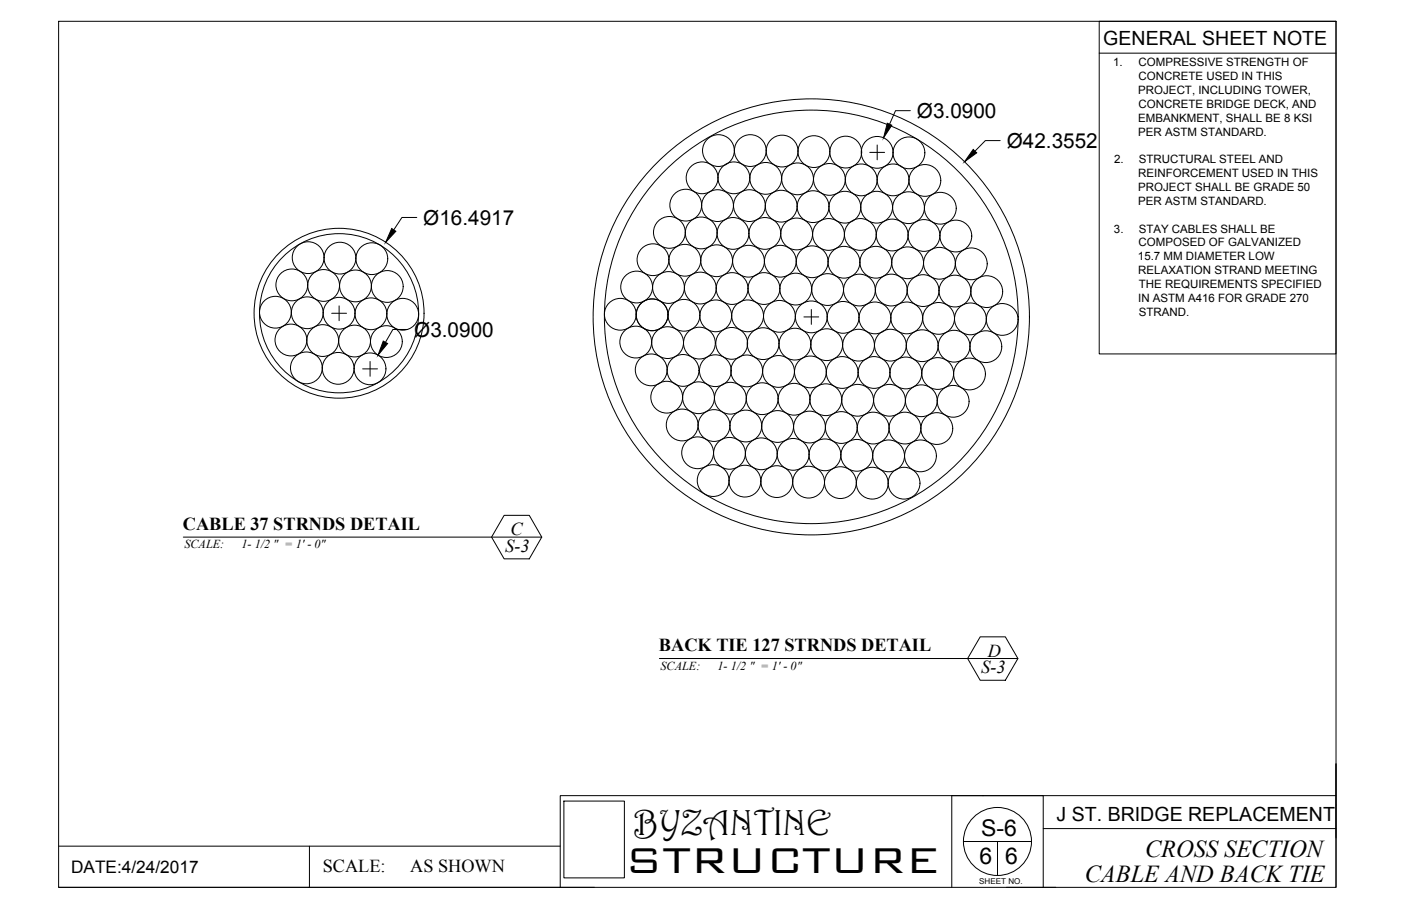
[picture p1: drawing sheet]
<svg xmlns="http://www.w3.org/2000/svg" width="432mm" height="279mm" viewBox="0 0 432 279" stroke-linecap="round" stroke-linejoin="round" font-family="sans-serif">
<!-- layer: 0 -->
<g fill="none" stroke="#000" stroke-width=".31">
<path d="M18.1 6.6h393.7v267h-393.7zM338.8 6.6h73v102.5h-73zM338.8 16.4h73M280.6 34.1h-4.6l-1.8 4.2M268.1 47h4.5M270.4 44.7v4.6M308.3 43.4h-4.6l-3.2 3.2M128.5 67.1h-4.6l-2.5 3.8M102.2 96.6h4.6M104.5 94.3v4.6M247.8 97.7h4.5M250.1 95.4v4.6"/>
<path d="M111.8 113.8h4.5M114.1 111.5v4.5M125.7 101.6h-4.6l-2.3 4M155.4 158.9h7.7l3.9 6.7-3.9 6.7h-7.7l-3.9-6.7zM56.5 165.6h110.5M302.1 196.4h7.8l3.8 6.7-3.8 6.7h-7.8l-3.9-6.7zM203.2 203.1h110.5M411.8 235.5v38.1M173.8 247h18.6v23.7h-18.6zM296.9 259.5h21M307.4 259.5v10.5M321.5 255.5h90.3"/>
<path d="M411.8 245.4h-239.1v28.2M18.1 260.9h154.6M18.1 273.6h165.1M95.4 260.9v12.7M293.3 273.6v-28.2h28.2v28.2M310.2 273.6h15.2"/>
<circle cx="216.4" cy="54.8" r="4.9"/>
<circle cx="221.4" cy="46.4" r="4.9"/>
<circle cx="226.2" cy="54.8" r="4.9"/>
<circle cx="231.2" cy="46.4" r="4.9"/>
<circle cx="236" cy="55" r="4.9"/>
<circle cx="241" cy="46.6" r="4.9"/>
<circle cx="245.8" cy="55.2" r="4.9"/>
<circle cx="250.8" cy="46.8" r="4.9"/>
<circle cx="255.6" cy="55.3" r="4.9"/>
<circle cx="260.7" cy="46.9" r="4.9"/>
<circle cx="265.4" cy="55.5" r="4.9"/>
<circle cx="270.3" cy="47" r="4.9"/>
<circle cx="275.3" cy="55.5" r="4.9"/>
<circle cx="280.1" cy="47.1" r="4.9"/>
<circle cx="285.1" cy="55.6" r="4.9"/>
<circle cx="95" cy="79.5" r="4.9"/>
<circle cx="104.8" cy="79.6" r="4.9"/>
<circle cx="114.6" cy="79.8" r="4.9"/>
<circle cx="206.3" cy="71.7" r="4.9"/>
<circle cx="211.4" cy="63.3" r="4.9"/>
<circle cx="216.1" cy="71.8" r="4.9"/>
<circle cx="221.2" cy="63.4" r="4.9"/>
<circle cx="225.9" cy="72" r="4.9"/>
<circle cx="231" cy="63.4" r="4.9"/>
<circle cx="235.7" cy="72" r="4.9"/>
<circle cx="240.8" cy="63.6" r="4.9"/>
<circle cx="245.5" cy="72.2" r="4.9"/>
<circle cx="250.6" cy="63.7" r="4.9"/>
<circle cx="255.4" cy="72.3" r="4.9"/>
<circle cx="260.4" cy="63.9" r="4.9"/>
<circle cx="265.2" cy="72.3" r="4.9"/>
<circle cx="270.2" cy="63.9" r="4.9"/>
<circle cx="275" cy="72.5" r="4.9"/>
<circle cx="280" cy="64" r="4.9"/>
<circle cx="284.8" cy="72.6" r="4.9"/>
<circle cx="289.8" cy="64.2" r="4.9"/>
<circle cx="294.6" cy="72.8" r="4.9"/>
<circle cx="84.9" cy="96.3" r="4.9"/>
<circle cx="89.9" cy="87.9" r="4.9"/>
<circle cx="94.7" cy="96.5" r="4.9"/>
<circle cx="99.7" cy="88" r="4.9"/>
<circle cx="104.5" cy="96.6" r="24.5"/>
<circle cx="104.5" cy="96.6" r="26.2"/>
<circle cx="104.5" cy="96.6" r="4.9"/>
<circle cx="109.6" cy="88.2" r="4.9"/>
<circle cx="114.3" cy="96.8" r="4.9"/>
<circle cx="119.4" cy="88.3" r="4.9"/>
<circle cx="124.1" cy="96.9" r="4.9"/>
<circle cx="191.2" cy="96.9" r="4.9"/>
<circle cx="196.2" cy="88.5" r="4.9"/>
<circle cx="201" cy="97.1" r="4.9"/>
<circle cx="201.3" cy="80.1" r="4.9"/>
<circle cx="206" cy="88.7" r="4.9"/>
<circle cx="210.8" cy="97.2" r="4.9"/>
<circle cx="211.1" cy="80.3" r="4.9"/>
<circle cx="215.8" cy="88.8" r="4.9"/>
<circle cx="220.6" cy="97.4" r="4.9"/>
<circle cx="220.9" cy="80.4" r="4.9"/>
<circle cx="225.6" cy="89" r="4.9"/>
<circle cx="230.4" cy="97.4" r="4.9"/>
<circle cx="230.7" cy="80.6" r="4.9"/>
<circle cx="235.5" cy="89" r="4.9"/>
<circle cx="240.2" cy="97.6" r="4.9"/>
<circle cx="240.5" cy="80.6" r="4.9"/>
<circle cx="245.3" cy="89.2" r="4.9"/>
<circle cx="250" cy="97.7" r="67.2"/>
<circle cx="250" cy="97.7" r="63.8"/>
<circle cx="250" cy="97.7" r="4.9"/>
<circle cx="250.3" cy="80.7" r="4.9"/>
<circle cx="255.1" cy="89.3" r="4.9"/>
<circle cx="259.8" cy="97.9" r="4.9"/>
<circle cx="260.1" cy="80.9" r="4.9"/>
<circle cx="264.9" cy="89.4" r="4.9"/>
<circle cx="269.7" cy="98" r="4.9"/>
<circle cx="269.9" cy="80.9" r="4.9"/>
<circle cx="274.7" cy="89.4" r="4.9"/>
<circle cx="279.5" cy="98" r="4.9"/>
<circle cx="279.7" cy="81" r="4.9"/>
<circle cx="284.5" cy="89.6" r="4.9"/>
<circle cx="289.3" cy="98.2" r="4.9"/>
<circle cx="289.5" cy="81.2" r="4.9"/>
<circle cx="294.3" cy="89.8" r="4.9"/>
<circle cx="299.1" cy="98.3" r="4.9"/>
<circle cx="299.4" cy="81.4" r="4.9"/>
<circle cx="304.1" cy="89.9" r="4.9"/>
<circle cx="308.9" cy="98.5" r="4.9"/>
<circle cx="89.7" cy="104.9" r="4.9"/>
<circle cx="94.4" cy="113.4" r="4.9"/>
<circle cx="99.5" cy="105" r="4.9"/>
<circle cx="104.2" cy="113.6" r="4.9"/>
<circle cx="109.3" cy="105.2" r="4.9"/>
<circle cx="114" cy="113.7" r="4.9"/>
<circle cx="119.1" cy="105.3" r="4.9"/>
<circle cx="195.9" cy="105.5" r="4.9"/>
<circle cx="200.7" cy="114.1" r="4.9"/>
<circle cx="205.8" cy="105.7" r="4.9"/>
<circle cx="210.5" cy="114.2" r="4.9"/>
<circle cx="215.6" cy="105.8" r="4.9"/>
<circle cx="220.5" cy="114.3" r="4.9"/>
<circle cx="225.5" cy="105.9" r="4.9"/>
<circle cx="230.1" cy="114.4" r="4.9"/>
<circle cx="235.2" cy="106" r="4.9"/>
<circle cx="239.9" cy="114.6" r="4.9"/>
<circle cx="245" cy="106.1" r="4.9"/>
<circle cx="249.8" cy="114.7" r="4.9"/>
<circle cx="254.8" cy="106.3" r="4.9"/>
<circle cx="259.6" cy="114.9" r="4.9"/>
<circle cx="264.6" cy="106.4" r="4.9"/>
<circle cx="269.4" cy="114.9" r="4.9"/>
<circle cx="274.4" cy="106.4" r="4.9"/>
<circle cx="279.2" cy="115" r="4.9"/>
<circle cx="284.2" cy="106.6" r="4.9"/>
<circle cx="289" cy="115.2" r="4.9"/>
<circle cx="294.1" cy="106.8" r="4.9"/>
<circle cx="298.8" cy="115.3" r="4.9"/>
<circle cx="303.9" cy="106.9" r="4.9"/>
<circle cx="205.5" cy="122.5" r="4.9"/>
<circle cx="210.3" cy="131.1" r="4.9"/>
<circle cx="215" cy="139.6" r="4.9"/>
<circle cx="215.3" cy="122.7" r="4.9"/>
<circle cx="220.1" cy="131.2" r="4.9"/>
<circle cx="224.8" cy="139.8" r="4.9"/>
<circle cx="225.1" cy="122.8" r="4.9"/>
<circle cx="229.9" cy="131.4" r="4.9"/>
<circle cx="234.6" cy="140" r="4.9"/>
<circle cx="234.9" cy="123" r="4.9"/>
<circle cx="239.7" cy="131.5" r="4.9"/>
<circle cx="244.7" cy="123.1" r="4.9"/>
<circle cx="249.5" cy="131.7" r="4.9"/>
<circle cx="254.5" cy="123.3" r="4.9"/>
<circle cx="259.3" cy="131.8" r="4.9"/>
<circle cx="264.3" cy="123.4" r="4.9"/>
<circle cx="269.1" cy="132" r="4.9"/>
<circle cx="274.2" cy="123.4" r="4.9"/>
<circle cx="278.9" cy="132" r="4.9"/>
<circle cx="284" cy="123.6" r="4.9"/>
<circle cx="288.7" cy="132.2" r="4.9"/>
<circle cx="293.8" cy="123.8" r="4.9"/>
<circle cx="219.8" cy="148.2" r="4.9"/>
<circle cx="229.6" cy="148.4" r="4.9"/>
<circle cx="239.4" cy="148.5" r="4.9"/>
<circle cx="244.5" cy="140.1" r="4.9"/>
<circle cx="249.2" cy="148.7" r="4.9"/>
<circle cx="254.3" cy="140.3" r="4.9"/>
<circle cx="259" cy="148.8" r="4.9"/>
<circle cx="264.1" cy="140.4" r="4.9"/>
<circle cx="268.8" cy="149" r="4.9"/>
<circle cx="273.9" cy="140.6" r="4.9"/>
<circle cx="278.6" cy="149" r="4.9"/>
<circle cx="283.7" cy="140.6" r="4.9"/>
<circle cx="307.4" cy="259.5" r="10.5"/>
</g>
<path d="M273.5 38l1.4 .6-2.6 3.9zM299.9 46.1l1.1 1-3.7 2.8zM120.7 70.5l1.3 .8-3.1 3.4zM118.1 105.2l1.4 .7-3 3.6z" fill="#000" stroke="#000" stroke-width=".31"/>
<text font-size="14.8" x="192.8" y="269.4">STRUCTURE</text>
<text font-size="11.1" x="195.3" y="257.6">BYZANTINE</text>
<g font-size="7.5">
<text x="352.9" y="264.3">CROSS SECTION</text>
<text x="334.3" y="272">CABLE AND BACK TIE</text>
</g>
<g font-size="7.1">
<text x="302.4" y="257.9">S-6</text>
<text x="301.9" y="266.5">6</text>
<text x="309.8" y="266.5">6</text>
</g>
<g font-size="6.4">
<text x="282.6" y="36.3">Ø3.0900</text>
<text x="310.3" y="45.6">Ø42.3552</text>
<text x="130.5" y="69.3">Ø16.4917</text>
<text x="127.7" y="103.8">Ø3.0900</text>
</g>
<g font-size="6">
<text x="340" y="13.9">GENERAL SHEET NOTE</text>
<text x="325.6" y="253.2">J ST. BRIDGE REPLACEMENT</text>
</g>
<g font-size="5.6">
<text x="56.4" y="163.4">CABLE 37 STRNDS DETAIL</text>
<text x="157.3" y="165">C</text>
<text x="155.7" y="170.1">S-3</text>
<text x="203.1" y="200.8">BACK TIE 127 STRNDS DETAIL</text>
<text x="304.4" y="202.5">D</text>
<text x="302.4" y="207.6">S-3</text>
<text x="99.5" y="268.8">SCALE:</text>
<text x="126.4" y="268.8">AS SHOWN</text>
</g>
<text font-size="5.3" x="21.9" y="269.2">DATE:4/24/2017</text>
<g font-size="3.8">
<text x="56.8" y="169.1">SCALE:</text>
<text x="74.4" y="169.1">1- 1/2 &quot; = 1' - 0&quot;</text>
<text x="203.6" y="206.6">SCALE:</text>
<text x="221.2" y="206.6">1- 1/2 &quot; = 1' - 0&quot;</text>
</g>
<g font-size="3.5">
<text x="343.1" y="20.5">1.</text>
<text x="350.9" y="20.5">COMPRESSIVE STRENGTH OF</text>
<text x="350.8" y="29">PROJECT, INCLUDING TOWER,</text>
<text x="350.9" y="24.8">CONCRETE USED IN THIS</text>
<text x="350.9" y="33.3">CONCRETE BRIDGE DECK, AND</text>
<text x="350.8" y="37.6">EMBANKMENT, SHALL BE 8 KSI</text>
<text x="350.8" y="41.9">PER ASTM STANDARD.</text>
<text x="343.4" y="50.4">2.</text>
<text x="351" y="50.4">STRUCTURAL STEEL AND</text>
<text x="350.8" y="54.7">REINFORCEMENT USED IN THIS</text>
<text x="350.8" y="59">PROJECT SHALL BE GRADE 50</text>
<text x="350.8" y="63.2">PER ASTM STANDARD.</text>
<text x="343.3" y="71.7">3.</text>
<text x="351" y="71.7">STAY CABLES SHALL BE</text>
<text x="350.9" y="76">COMPOSED OF GALVANIZED</text>
<text x="350.7" y="80.3">15.7 MM DIAMETER LOW</text>
<text x="350.8" y="84.6">RELAXATION STRAND MEETING</text>
<text x="351" y="88.8">THE REQUIREMENTS SPECIFIED</text>
<text x="350.8" y="93.1">IN ASTM A416 FOR GRADE 270</text>
<text x="351" y="97.4">STRAND.</text>
</g>
<text font-size="2.5" x="301.8" y="272.7">SHEET NO.</text>
</svg>
